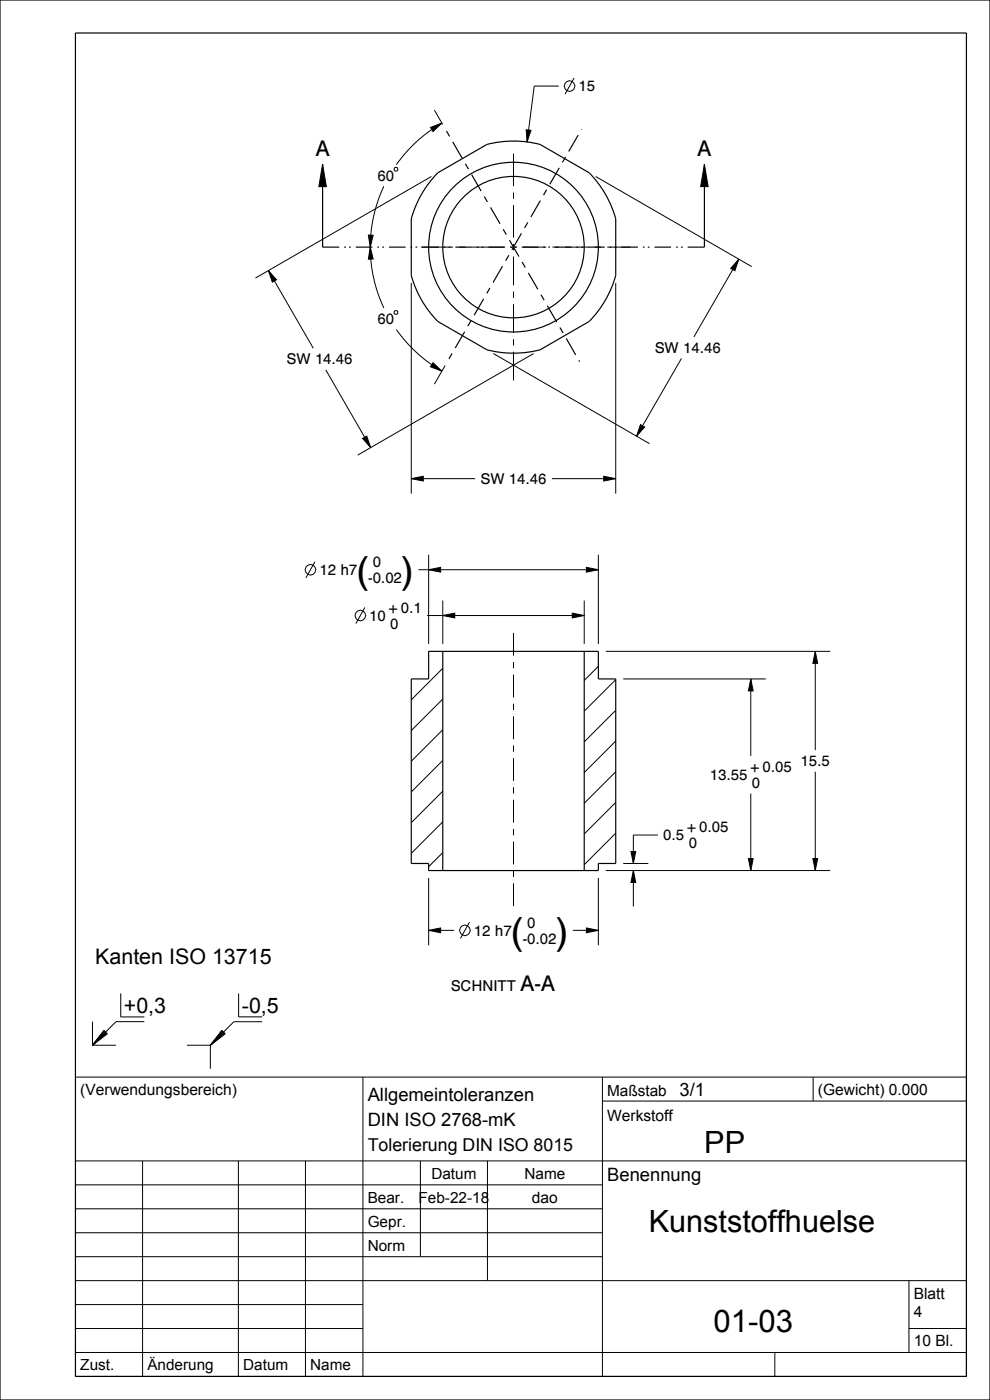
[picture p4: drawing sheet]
<svg xmlns="http://www.w3.org/2000/svg" width="210mm" height="297mm" viewBox="0 0 210 297" stroke-linecap="round" stroke-linejoin="round" font-family="sans-serif">
<g fill="#000">
<path d="M68.4 34.8l.8 4.8h-1.6zM91.3 27l2.4-.9-1.8 1.8zM111.6 27.5l1 .2-.8 2.4zM149.4 34.8l.8 4.8h-1.6zM56.9 57.4l1.8 1.9-.9 .6zM78.1 49.9h1.1l-.7 2.5zM78.5 52.4l.7 2.5-1.1 .1zM156.7 55l-.8 2.4-.9-.5zM91.9 77l1.8 1.7-2.4-.9zM76.9 93l.9-.5 .8 2.5zM135.9 90.1l.8 .5-1.7 1.9zM87.2 101.5l2.6-.5v1.1z"/>
<path d="M128.1 101l2.5 .5-2.5 .6zM90.9 120.9l2.6-.5v1zM93.9 130.6l2.6-.5v1zM121.4 130.1l2.5 .5-2.5 .5zM124.4 120.4l2.5 .5-2.5 .5zM172.9 138.2l.5 2.5h-1zM159.3 144l.5 2.6h-1.1zM90.9 197.4l2.6-.5v1zM124.4 196.9l2.5 .5-2.5 .5zM134.3 184.7l.6 2.5h-1.1zM133.8 180.6h1.1l-.6 2.6zM158.7 182.1h1.1l-.5 2.6z"/>
<path d="M172.4 182.1h1l-.5 2.6z"/>
</g>
<g fill="none" stroke="#000" stroke-width=".21">
<path d="M118.5 18.3h-5.2l-1.5 11.8M121.8 16.5l-1.9 3.5M68.4 34.8l.8 4.8h-1.6zM81.4 39.5a30.4 30.4 0 0 0 0 25.8M83.6 35.7l.2-.2h.4l.2 .2v.4l-.2 .2h-.4l-.2-.2zM91.3 27l2.4-.9-1.8 1.8zM91.5 37.4l-37.3 21.6M92.1 23.4l1.8 3M93.7 26.1a30.4 30.4 0 0 0-9.6 8.8M111.6 27.5l1 .2-.8 2.4zM126.3 37.4l33.2 19.2M149.4 34.8l.8 4.8h-1.6z"/>
<path d="M56.9 57.4l1.8 1.9-.9 .6zM56.9 57.4l9.6 16.5M78.1 49.9h1.1l-.7 2.5zM78.5 52.4l.7 2.5-1.1 .1zM156.7 55l-.8 2.4-.9-.5zM156.7 55l-9.5 16.5M69.1 78.5l9.5 16.5M83.6 66.1l.2-.2h.4l.2 .2v.4l-.2 .2h-.4l-.2-.2zM84.1 69.9a30.4 30.4 0 0 0 9.6 8.8M87.2 60v44.7M91.9 77l1.8 1.7-2.4-.9zM94.4 77.5l-2.3 4"/>
<path d="M104.7 75l33.1 19.1M113.2 75l-37.3 21.5M130.6 60v44.7M144.6 76l-9.6 16.5M76.9 93l.9-.5 .8 2.5zM135.9 90.1l.8 .5-1.7 1.9zM66.8 119.2l-1.9 3.4M87.2 101.5l2.6-.5v1.1zM87.2 101.5h13.6M90.9 117.7v18.9M117.1 101.5h13.5M126.9 117.7v18.9"/>
<path d="M128.1 101l2.5 .5-2.5 .6zM77.4 128.9l-1.9 3.4M88.7 120.9h38.2M90.6 130.6h33.3M90.9 120.9l2.6-.5v1zM91 138.2l-.1 .1M93.9 130.6l2.6-.5v1zM93.9 127.4v9.2M121.4 130.1l2.5 .5-2.5 .5zM123.9 127.4v9.2M124.4 120.4l2.5 .5-2.5 .5zM128.5 138.2h47.6"/>
<path d="M172.9 138.2l.5 2.5h-1zM172.9 138.2v20.9M93.9 141.8l-6.7 6.7M93.9 148.3l-6.7 6.7M93.9 154.8l-6.7 6.7M126.9 141.4l-3 3M130.6 144.2l-6.7 6.7M130.6 150.7l-6.7 6.7M130.6 157.2l-6.7 6.7M132.2 144h30.2M159.3 144l.5 2.6h-1.1zM159.3 144v16.4"/>
<path d="M93.9 161.3l-6.7 6.7M93.9 167.8l-6.7 6.7M93.9 174.4l-6.7 6.6M130.6 163.7l-6.7 6.7M130.6 170.2l-6.7 6.7M130.6 176.8l-6.7 6.6M139.6 177.1h-5.3v6.1M159.3 168.4v16.3M172.9 163.7v21M90.9 197.4l2.6-.5v1zM90.9 197.4h5.4M90.9 186.3v14.2"/>
<path d="M93.9 180.9l-3 3M99.6 195.7l-1.9 3.4M121.5 197.4h5.4M124.4 196.9l2.5 .5-2.5 .5zM126.9 186.3v14.2M128.5 184.7h47.6M132.2 183.2h5.3M133.8 180.6h1.1l-.6 2.6zM134.3 184.7l.6 2.5h-1.1zM134.3 184.7v7.6M158.7 182.1h1.1l-.5 2.6zM172.4 182.1h1l-.5 2.6z"/>
<path d="M19.6 216.7v5M22 218.6l.8 .7-3.2 2.4zM22.2 218.7l-2.6 3M22.3 218.8l-2.7 2.9M22.4 218.9l-2.8 2.8M22.5 219l-2.9 2.7M22.6 219.1l-3 2.6M22.7 219.2l-3.1 2.5M25.6 210.7v5h5M30.6 216.7h-6l-2.2 2.2M47.1 218.6l.7 .7-3.2 2.4zM47.2 218.7l-2.6 3"/>
<path d="M47.3 218.8l-2.7 2.9M47.4 218.9l-2.8 2.8M47.5 219l-2.9 2.7M47.6 219.1l-3 2.6M47.7 219.2l-3.1 2.5M50.6 210.8v4.9h5M55.6 216.8h-6l-2.2 2.1M16 228.5h189v63.5h-189zM19.6 221.7h5M39.7 221.7h4.9M44.6 221.7v5M77 228.5v63.5"/>
<path d="M127.8 233.6h77.2M127.8 228.5v63.5M172.5 228.5v5.1M16 246.3h189M16 251.4h111.8M16 256.4h111.8M30.2 246.3v45.7M50.6 246.3v45.7M64.8 246.3v45.7M89.2 246.3v20.3M103.4 246.3v25.4M16 261.5h111.8"/>
<path d="M16 266.6h111.8M16 271.7h189M16 276.8h61M192.8 271.7v15.2M16 281.8h61M16 286.9h189M164.4 286.9v5.1M192.8 281.8h12.2"/>
<circle cx="120.8" cy="18.3" r="1.12"/>
<circle cx="65.8" cy="120.9" r="1.12"/>
<circle cx="76.4" cy="130.6" r="1.12"/>
<circle cx="98.6" cy="197.4" r="1.12"/>
</g>
<g fill="none" stroke="#000" stroke-width=".25">
<path d="M0 0h210v297h-210zM16 7h189v285h-189zM68.4 34.8v17.6M149.4 34.8v17.6M90.9 138.2h36v5.8h3.7v39.2h-3.7v1.5h-36v-1.5h-3.7v-39.2h3.7zM93.9 138.2v46.5M123.9 138.2v46.5"/>
<circle cx="108.9" cy="52.4" r="18"/>
<circle cx="108.9" cy="52.4" r="15"/>
<circle cx="108.9" cy="52.4" r="22.5"/>
</g>
<path d="M68.4 52.4h81" fill="none" stroke="#000" stroke-width=".25" stroke-dasharray="3.5 1.1 .4 .7 .4 1.1" stroke-linecap="butt"/>
<path d="M94.7 27.8l28.2 48.9M95.2 76.2l28.2-48.8" fill="none" stroke="#000" stroke-width=".25" stroke-dasharray="1.3 1.3 4 1.3" stroke-linecap="butt"/>
<!-- layer: 02___PRT_ALL_AXES -->
<g fill="none" stroke="#000" stroke-width=".21">
<path d="M108.9 32.6v6.9M89.3 52.4h6.8M97.4 52.4h1.4M100.1 52.4h6.8M108.3 52.4h1.3M108.9 40.8v1.4M108.9 43.5v6.9M108.9 51.8v1.3M108.9 54.4v6.1M110.9 52.4h5M117.2 52.4h1.3M119.9 52.4h4.9"/>
<path d="M126.1 52.4h1.4M128.8 52.4h4.9M108.9 61.9v1.3M108.9 64.5v6.1M108.9 72v1.3M108.9 74.6v6.1M108.9 134.3v4.8M108.9 140.4v1.4M108.9 143.1v4.9M108.9 149.3v1.3M108.9 152v4.8M108.9 158.1v1.4"/>
<path d="M108.9 160.8v4.9M108.9 167v1.3M108.9 169.7v4.8M108.9 175.9v1.3M108.9 178.5v4.9M108.9 184.7v1.3M108.9 187.4v4.8"/>
</g>
<g font-size="7.9">
<text x="75.8" y="123.7">(</text>
<text x="85.3" y="123.7">)</text>
<text x="108.5" y="200.2">(</text>
<text x="118" y="200.2">)</text>
</g>
<text font-size="6.6" x="151.4" y="282.5">01-03</text>
<g font-size="6.5">
<text x="149.4" y="244.6">PP</text>
<text x="137.6" y="261.4">Kunststoffhuelse</text>
</g>
<g font-size="4.6">
<text x="66.9" y="33.2">A</text>
<text x="147.9" y="33.2">A</text>
<text x="110.4" y="210.2">A-A</text>
</g>
<g font-size="4.5">
<text x="20.2" y="204.6">Kanten ISO 13715</text>
<text x="26.3" y="214.9">+0,3</text>
<text x="51.3" y="214.9">-0,5</text>
</g>
<g font-size="3.9">
<text x="78" y="233.6">Allgemeintoleranzen</text>
<text x="144.2" y="232.5">3/1</text>
<text x="78" y="239">DIN ISO 2768-mK</text>
<text x="128.8" y="250.6">Benennung</text>
</g>
<text font-size="3.8" x="78" y="244.2">Tolerierung DIN ISO 8015</text>
<g font-size="3.3">
<text x="17" y="232.3">(Verwendungsbereich)</text>
<text x="128.8" y="232.5">Maßstab</text>
<text x="173.5" y="232.3">(Gewicht) 0.000</text>
<text x="128.8" y="237.8">Werkstoff</text>
<text x="91.5" y="250.1">Datum</text>
<text x="111.3" y="250.1">Name</text>
<text x="78" y="255.1">Bear.</text>
<text x="88.8" y="255.1">Feb-22-18</text>
<text x="112.8" y="255.2">dao</text>
<text x="78" y="260.2">Gepr.</text>
<text x="78" y="265.3">Norm</text>
<text x="193.8" y="275.5">Blatt</text>
<text x="193.8" y="279.3">4</text>
<text x="193.8" y="285.7">10 Bl.</text>
<text x="17" y="290.7">Zust.</text>
<text x="31.3" y="290.7">Änderung</text>
<text x="51.6" y="290.7">Datum</text>
<text x="65.8" y="290.7">Name</text>
</g>
<g font-size="3.2">
<text x="122.7" y="19.4">15</text>
<text x="80.1" y="38.4">60</text>
<text x="80.1" y="68.8">60</text>
<text x="60.8" y="77.3">SW 14.46</text>
<text x="138.9" y="74.9">SW 14.46</text>
<text x="101.9" y="102.7">SW 14.46</text>
<text x="67.8" y="122">12 h7</text>
<text x="78.1" y="123.7">-0.02</text>
<text x="79.1" y="120.3">0</text>
<text x="78.3" y="131.7">10</text>
<text x="81.8" y="130">+0.1</text>
<text x="82.8" y="133.4">0</text>
<text x="150.6" y="165.5">13.55</text>
<text x="158.6" y="163.8">+0.05</text>
<text x="159.5" y="167.2">0</text>
<text x="169.8" y="162.6">15.5</text>
<text x="140.7" y="178.3">0.5</text>
<text x="145.1" y="176.6">+0.05</text>
<text x="146.1" y="180">0</text>
<text x="111.8" y="196.8">0</text>
<text x="100.5" y="198.5">12 h7</text>
<text x="110.9" y="200.2">-0.02</text>
<text x="95.6" y="210.2">SCHNITT</text>
</g>
</svg>
